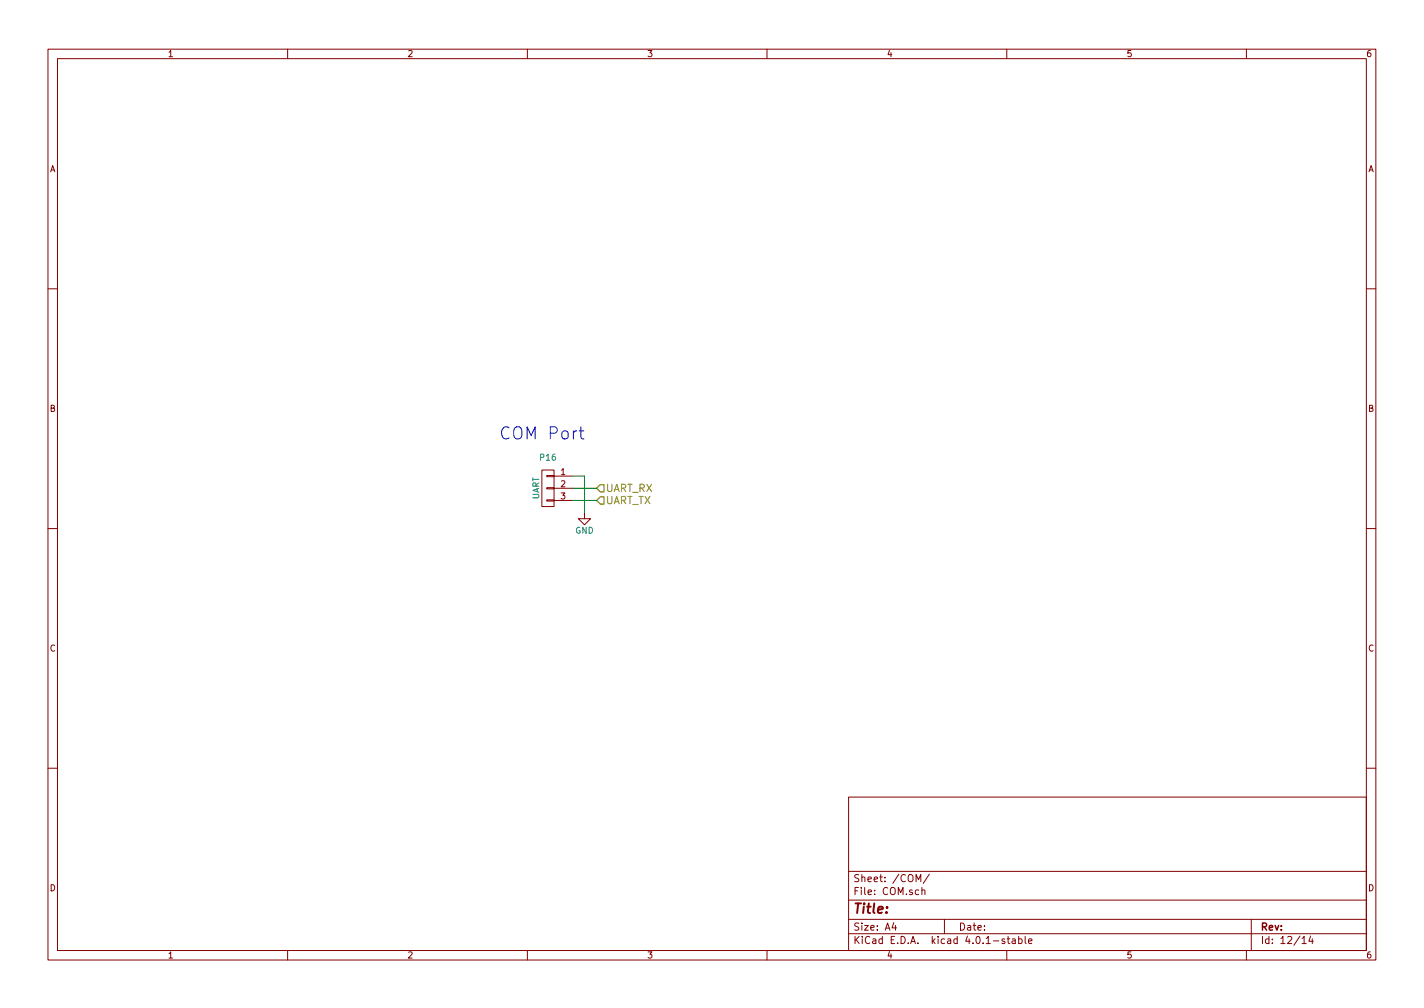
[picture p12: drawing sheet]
EESchema Schematic File Version 2
LIBS:power
LIBS:device
LIBS:transistors
LIBS:conn
LIBS:linear
LIBS:regul
LIBS:74xx
LIBS:cmos4000
LIBS:adc-dac
LIBS:memory
LIBS:xilinx
LIBS:microcontrollers
LIBS:dsp
LIBS:microchip
LIBS:analog_switches
LIBS:motorola
LIBS:texas
LIBS:intel
LIBS:audio
LIBS:interface
LIBS:digital-audio
LIBS:philips
LIBS:display
LIBS:cypress
LIBS:siliconi
LIBS:opto
LIBS:atmel
LIBS:contrib
LIBS:valves
LIBS:KERISEv3
LIBS:KERISEv3-cache
EELAYER 25 0
EELAYER END
$Descr A4 11693 8268
encoding utf-8
Sheet 12 14
Title ""
Date ""
Rev ""
Comp ""
Comment1 ""
Comment2 ""
Comment3 ""
Comment4 ""
$EndDescr
$Comp
L GND #PWR064
U 1 1
P 4800 4200
F 0 "#PWR064" H 4800 3950 50  0001 C CNN
F 1 "GND" H 4800 4050 50  0000 C CNN
F 2 "" H 4800 4200 50  0000 C CNN
F 3 "" H 4800 4200 50  0000 C CNN
	1    4800 4200
	1    0    0    -1  
$EndComp
Wire Wire Line
	4800 3900 4800 4200
Text HLabel 4900 4000 2    60   Input ~ 0
UART_RX
Text HLabel 4900 4100 2    60   Input ~ 0
UART_TX
Wire Wire Line
	4700 4000 4900 4000
Wire Wire Line
	4800 3900 4700 3900
$Comp
L CONN_01X03 P16
U 1 1
P 4500 4000
F 0 "P16" H 4500 4250 50  0000 C CNN
F 1 "UART" V 4600 4000 50  0000 C CNN
F 2 "Connectors_JST:JST_SH_BM03B-SRSS-TB_03x1.00mm_Straight" H 4500 4000 50  0001 C CNN
F 3 "" H 4500 4000 50  0000 C CNN
	1    4500 4000
	-1   0    0    -1  
$EndComp
Wire Wire Line
	4900 4100 4700 4100
Text Notes 4100 3600 0    100  ~ 0
COM Port
$EndSCHEMATC
